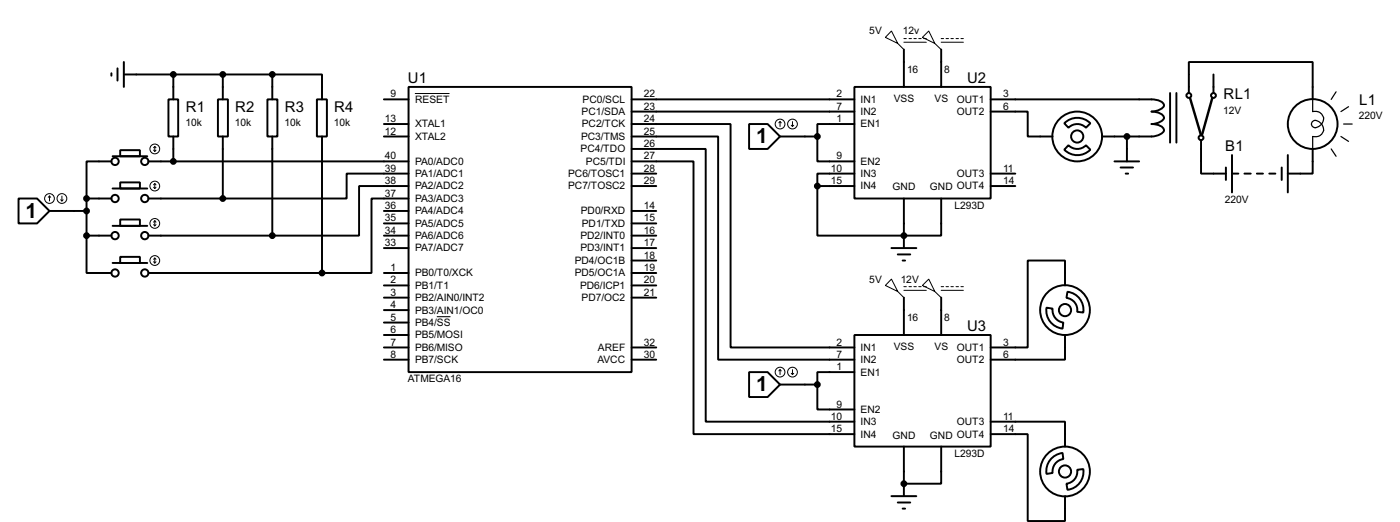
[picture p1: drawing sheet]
<svg xmlns="http://www.w3.org/2000/svg" width="287mm" height="107mm" viewBox="0 0 287 107" stroke-linecap="round" stroke-linejoin="round" font-family="sans-serif">
<g fill="none" stroke="#000" stroke-width=".4">
<path d="M22.9 15v.5M24.1 14v2.5M25.4 15.3h30.5M25.4 12.7v5.1M35.6 15.3v5.1M45.7 15.3v5.1M55.9 15.3h10.2v5.1M55.9 15.3v5.1M83.8 17.8h45.8v58.4h-45.8zM175.3 17.8h27.9v22.9h-27.9zM185.4 10.2v7.6M193.1 10.2v7.6"/>
<path d="M240 19.1v10.1M241.3 19.1v10.1M243.9 19.1v-6.4h25.4v7.7M248.9 15.3v3.8M22.9 33.1h-5.1v7.6M23.1 32h7.1M23.1 38.6h7.1M24.7 30.8h4v1.2h-4zM24.7 37.4h4v1.2h-4zM30.5 33.1h53.3M34.6 20.4h2v7.6h-2zM35.6 28v5.1"/>
<path d="M44.7 20.4h2.1v7.6h-2.1zM45.7 28v12.7M54.9 20.4h2v7.6h-2zM55.9 28v20.3M65 20.4h2.1v7.6h-2.1zM66.1 28v27.9M78.8 28h5M78.8 20.4h5M78.8 25.4h5M83.8 35.6h-12.7v5.1h-25.4M83.8 38.1h-10.1v10.2h-17.8M129.6 25.4h20.3v45.8h25.4"/>
<path d="M129.6 28h17.7v45.7h28M129.6 30.5h15.2v55.9h30.5M129.6 33.1h12.7v55.8h33M129.6 20.4h45.7M129.6 22.9h45.7M129.6 38.1h5M129.6 35.6h5M153.7 25.4h3.8l2.5 2.6-2.5 2.5h-3.8zM160 28h7.7M167.7 38.1v10.2h25.4v-7.6M167.7 28v5.1h7.6M167.7 38.1h7.6"/>
<path d="M175.3 35.6h-7.6v2.5M175.3 25.4h-7.6v2.6M203.2 22.9h7.6v5.1h5.1M203.2 20.4h33a2.31 2.31 0 0 1 2.6 1.2 2.68 2.68 0 0 1-2.6 1.3 2.33 2.33 0 0 1 2.6 1.3 2.68 2.68 0 0 1-2.6 1.2 2.27 2.27 0 0 1 2.6 1.3 2.68 2.68 0 0 1-2.6 1.3h-10.1M203.2 38.1h5.1M203.2 35.6h5.1M218.3 25.3a3.7 3.7 0 0 1 5.4 0l-.9 .9a2.53 2.53 0 0 0-3.6 0zM219.2 29.8a2.54 2.54 0 0 0 3.6 0l.9 .9a3.7 3.7 0 0 1-5.4 0zM228.6 33.1h5.1M229.9 34.3h2.5M230.9 35.6h.5M231.2 28v5.1"/>
<path d="M246.4 28.7v6.9h5.1M251.5 34.3v2.6M252.7 35.6h1.3M252.7 31.8v7.6M255.3 35.6h1.3M257.8 35.6h1.3M260.4 35.6h1.2M262.9 34.3v2.6M264.2 31.8v7.6M269.3 30.5v5.1h-5.1M3.8 40.7h3.8l2.6 2.5-2.6 2.6h-3.8zM10.2 43.2h7.6"/>
<path d="M17.8 48.3v7.6h5.1M17.8 40.7h5.1M17.8 48.3h5.1M17.8 40.7v7.6M23.1 46.3h7.1M23.1 53.9h7.1M24.7 45h4v1.3h-4zM24.7 52.6h4v1.3h-4zM30.5 40.7h15.2M30.5 48.3h25.4M30.5 55.9h35.6M78.8 48.3h5"/>
<path d="M78.8 55.9h5M78.8 43.2h5M78.8 58.5h5M78.8 45.8h5M78.8 50.8h5M83.8 40.7h-7.6v15.2h-10.1M129.6 48.3h5M129.6 55.9h5M129.6 43.2h5M129.6 58.5h5M129.6 45.8h5M129.6 50.8h5"/>
<path d="M129.6 53.4h5M182.9 50.8h5.1M184.2 52.1h2.5M185.2 53.4h.5M185.4 40.7v10.1M218.5 58.5v-5.1h-7.7v17.8h-7.6M219 59.8a3.7 3.7 0 0 1 3.2 4.2l-1.2-.1a2.5 2.5 0 0 0-2.2-2.9zM78.8 61h5M78.8 63.5h5M78.8 66.1h5M78.8 68.6h5M78.8 71.2h5"/>
<path d="M78.8 73.7h5M129.6 61h5M129.6 71.2h5M129.6 73.7h5M153.7 76.2h3.8l2.5 2.6-2.5 2.5h-3.8zM160 78.8h7.7M167.7 78.8v5.1h7.6M175.3 68.6h27.9v22.9h-27.9zM175.3 76.2h-7.6v2.6M185.4 61v7.6M193.1 61v7.6M214.7 63l1.2 .2a2.57 2.57 0 0 0 2.2 2.9l-.1 1.2a3.8 3.8 0 0 1-3.3-4.3z"/>
<path d="M218.5 68.6v5.1h-15.3M185.4 91.5v10.1M193.1 91.5v7.6h-7.7M203.2 86.4h15.3v5.1M203.2 88.9h7.6v17.8h7.7v-5.1M215.9 93.7l1.3-.8 .8-.1 .1 1.2a2.57 2.57 0 0 0-2.2 2.9l-1.2 .2a3.7 3.7 0 0 1 1.2-3.4zM221 96.2l1.2-.1a3.7 3.7 0 0 1-3.2 4.2l-.2-1.2a2.51 2.51 0 0 0 2.2-2.9zM182.9 101.6h5.1M184.2 102.9h2.5M185.2 104.2h.5"/>
<circle cx="243.8" cy="19.6" r=".5"/>
<circle cx="248.9" cy="19.6" r=".5"/>
<circle cx="23.6" cy="33.1" r=".75"/>
<circle cx="29.7" cy="33.1" r=".75"/>
<circle cx="220.9" cy="28" r="5.1"/>
<circle cx="220.9" cy="28" r="1.25"/>
<circle cx="246.3" cy="28.2" r=".5"/>
<circle cx="269.2" cy="25.4" r="5.1"/>
<circle cx="23.6" cy="55.9" r=".75"/>
<circle cx="23.6" cy="48.3" r=".75"/>
<circle cx="23.6" cy="40.7" r=".75"/>
<circle cx="29.7" cy="55.9" r=".75"/>
<circle cx="29.7" cy="48.3" r=".75"/>
<circle cx="29.7" cy="40.7" r=".75"/>
<circle cx="218.4" cy="63.5" r="5.1"/>
<circle cx="218.4" cy="63.5" r="1.25"/>
<circle cx="218.4" cy="96.6" r="5.1"/>
<circle cx="218.4" cy="96.6" r="1.25"/>
</g>
<g fill="#000">
<circle cx="185.4" cy="48.3" r=".2"/>
<circle cx="185.4" cy="99.1" r=".2"/>
</g>
<g fill="none" stroke="#000" stroke-width=".21">
<path d="M85.1 19.2h7.1M182.9 6.4l1.3 2.5-2.6-1.2zM184.2 8.9l1.2 1.3M185.4 7.9h.5M185.4 8.7h4.6M186.5 7.9h.5M187.5 7.9h.5M188.5 7.9h.5M189.2 7.7l1.3-1.3 1.3 2.5zM189.5 7.9h.5M191.8 8.9l1.3 1.3M193.1 7.9h.5"/>
<path d="M193.1 8.7h4.5M194.1 7.9h.5M195.1 7.9h.5M196.1 7.9h.5M197.1 7.9h.5M31.5 30.8l.3 .2M31.5 38.4l.3 .2M31.8 30v1M31.8 37.6v1M31.8 30l-.3 .3M31.8 30l.2 .3M31.8 37.6l-.3 .3"/>
<path d="M31.8 37.6l.2 .3M32 30.8l-.2 .2M32 38.4l-.2 .2M160 24.9l-.2 .3M160 24.9l.3 .3M160 24.9v1M162.3 25.7l.3 .2M162.6 24.9v1M162.8 25.7l-.2 .2M10.2 40.2l-.3 .2M10.2 40.2l.2 .2M10.2 40.2v1"/>
<path d="M12.5 40.9l.2 .3M12.7 40.2v1M13 40.9l-.3 .3M31.5 46l.3 .3M31.5 53.6l.3 .3M31.8 45.2v1.1M31.8 52.9v1M31.8 45.2l-.3 .3M31.8 45.2l.2 .3M31.8 52.9l-.3 .2M31.8 52.9l.2 .2M32 46l-.2 .3"/>
<path d="M32 53.6l-.2 .3M182.9 57.2l1.3 2.5-2.6-1.2zM184.2 59.7l1.2 1.3M185.4 58.7h.5M185.4 59.5h4.6M186.5 58.7h.5M187.5 58.7h.5M188.5 58.7h.5M189.2 58.5l1.3-1.3 1.3 2.5zM189.5 58.7h.5M191.8 59.7l1.3 1.3M193.1 58.7h.5"/>
<path d="M193.1 59.5h4.5M194.1 58.7h.5M195.1 58.7h.5M196.1 58.7h.5M197.1 58.7h.5M89.6 64.9h2.8M160 75.7v1M160 75.7l-.2 .3M160 75.7l.3 .3M162.3 76.5l.3 .2M162.6 75.7v1M162.8 76.5l-.2 .2"/>
<circle cx="31.7" cy="38.1" r="1"/>
<circle cx="31.7" cy="30.5" r="1"/>
<circle cx="160" cy="25.4" r="1"/>
<circle cx="162.5" cy="25.4" r="1"/>
<circle cx="10.1" cy="40.7" r="1"/>
<circle cx="12.7" cy="40.7" r="1"/>
<circle cx="31.7" cy="45.8" r="1"/>
<circle cx="31.7" cy="53.4" r="1"/>
<circle cx="160" cy="76.2" r="1"/>
<circle cx="162.5" cy="76.2" r="1"/>
</g>
<g fill="#000" stroke="#000" stroke-width=".4">
<circle cx="35.5" cy="15.3" r=".5"/>
<circle cx="45.7" cy="15.3" r=".5"/>
<circle cx="55.8" cy="15.3" r=".5"/>
<circle cx="35.5" cy="33.1" r=".5"/>
<circle cx="167.6" cy="28" r=".5"/>
<circle cx="167.6" cy="38.1" r=".5"/>
<circle cx="231.1" cy="28" r=".5"/>
<circle cx="17.7" cy="40.7" r=".5"/>
<circle cx="17.7" cy="43.2" r=".5"/>
<circle cx="17.7" cy="48.3" r=".5"/>
<circle cx="45.7" cy="40.7" r=".5"/>
<circle cx="55.8" cy="48.3" r=".5"/>
<circle cx="66" cy="55.9" r=".5"/>
<circle cx="185.4" cy="48.3" r=".5"/>
<circle cx="167.6" cy="78.8" r=".5"/>
<circle cx="185.4" cy="99.1" r=".5"/>
</g>
<path d="M244.1 20.1l2.3 7.6M248.7 20.1l-2.1 7.4" fill="none" stroke="#000" stroke-width=".5"/>
<path d="M274.1 18.8l-1 1.6M269.3 20.4v2.5a1.68 1.68 0 0 1 2.1 1.1 1.68 1.68 0 0 1-1.3 2.1 .8 .8 0 0 1-1.1-1 .8 .8 0 0 1 1.4-.2 1.69 1.69 0 0 1 .4 2.8l-.9 .3h-.6v2.5M273.1 30.5l1 1.5M275.1 28l1.5 1M275.6 25.4h1.8M276.6 21.9l-1.5 1" fill="none" stroke="#000" stroke-width=".25"/>
<g font-size="4.8">
<text x="155.1" y="29.3">1</text>
<text x="5.3" y="44.6">1</text>
<text x="155.1" y="80.1">1</text>
</g>
<g font-size="3.4">
<text x="83.7" y="17">U1</text>
<text x="198.4" y="17">U2</text>
<text x="38.1" y="22.9">R1</text>
<text x="48.3" y="22.9">R2</text>
<text x="58.4" y="22.9">R3</text>
<text x="68.6" y="22.9">R4</text>
<text x="251" y="20.4">RL1</text>
<text x="278.8" y="21.5">L1</text>
<text x="251.3" y="31">B1</text>
<text x="198.4" y="67.8">U3</text>
</g>
<g font-size="2.4">
<text x="178.3" y="7.1">5V</text>
<text x="185.2" y="7.1">12v</text>
<text x="186.1" y="14.8">16</text>
<text x="193.7" y="14.8">8</text>
<text x="80.1" y="19.9">9</text>
<text x="85.1" y="21.1">RESET</text>
<text x="119.3" y="23.5">PC1/SDA</text>
<text x="119.5" y="21.1">PC0/SCL</text>
<text x="132.1" y="19.9">22</text>
<text x="132.1" y="22.5">23</text>
<text x="171.6" y="19.9">2</text>
<text x="171.6" y="22.5">7</text>
<text x="176.5" y="21.1">IN1</text>
<text x="176.5" y="23.5">IN2</text>
<text x="183.3" y="21">VSS</text>
<text x="191.7" y="21">VS</text>
<text x="196.2" y="21.1">OUT1</text>
<text x="196.2" y="23.5">OUT2</text>
<text x="205.8" y="19.9">3</text>
<text x="205.8" y="22.5">6</text>
<text x="250.9" y="23.3">12V</text>
<text x="38.1" y="25.9">10k</text>
<text x="48.2" y="25.9">10k</text>
<text x="58.4" y="25.9">10k</text>
<text x="68.5" y="25.9">10k</text>
<text x="79" y="27.5">12</text>
<text x="79" y="25">13</text>
<text x="85.1" y="28.7">XTAL2</text>
<text x="85.1" y="26.1">XTAL1</text>
<text x="119.2" y="28.7">PC3/TMS</text>
<text x="119.3" y="26.1">PC2/TCK</text>
<text x="132.1" y="25">24</text>
<text x="132.1" y="27.5">25</text>
<text x="171.6" y="25">1</text>
<text x="176.5" y="26.1">EN1</text>
<text x="278.8" y="24.4">220V</text>
<text x="79" y="35.2">39</text>
<text x="79" y="32.6">40</text>
<text x="85.1" y="33.8">PA0/ADC0</text>
<text x="119.1" y="31.2">PC4/TDO</text>
<text x="120.2" y="33.8">PC5/TDI</text>
<text x="132.1" y="30.1">26</text>
<text x="132.1" y="32.6">27</text>
<text x="132.1" y="35.2">28</text>
<text x="170.4" y="35.2">10</text>
<text x="171.6" y="32.6">9</text>
<text x="176.5" y="33.8">EN2</text>
<text x="205.8" y="35.2">11</text>
<text x="79" y="40.2">37</text>
<text x="79" y="37.7">38</text>
<text x="85.1" y="41.4">PA3/ADC3</text>
<text x="85.1" y="38.8">PA2/ADC2</text>
<text x="85.1" y="36.3">PA1/ADC1</text>
<text x="116.5" y="36.3">PC6/TOSC1</text>
<text x="116.5" y="38.8">PC7/TOSC2</text>
<text x="132.1" y="37.7">29</text>
<text x="170.4" y="37.7">15</text>
<text x="176.5" y="36.3">IN3</text>
<text x="176.5" y="38.8">IN4</text>
<text x="183.1" y="39">GND</text>
<text x="190.7" y="39">GND OUT4</text>
<text x="196.2" y="36.3">OUT3</text>
<text x="205.8" y="37.7">14</text>
<text x="251.3" y="41.5">220V</text>
<text x="79" y="47.9">34</text>
<text x="79" y="45.4">35</text>
<text x="79" y="42.8">36</text>
<text x="85.1" y="46.5">PA5/ADC5</text>
<text x="85.1" y="43.9">PA4/ADC4</text>
<text x="119.1" y="43.9">PD0/RXD</text>
<text x="119.3" y="46.5">PD1/TXD</text>
<text x="132.1" y="42.8">14</text>
<text x="132.1" y="45.4">15</text>
<text x="132.1" y="47.9">16</text>
<text x="195.8" y="42.8">L293D</text>
<text x="79" y="50.4">33</text>
<text x="85.1" y="51.5">PA7/ADC7</text>
<text x="85.1" y="48.9">PA6/ADC6</text>
<text x="119" y="48.9">PD2/INT0</text>
<text x="119" y="51.5">PD3/INT1</text>
<text x="132.1" y="50.4">17</text>
<text x="132.1" y="53">18</text>
<text x="80.1" y="55.5">1</text>
<text x="80.1" y="58.1">2</text>
<text x="85.1" y="56.6">PB0/T0/XCK</text>
<text x="85.1" y="59.2">PB1/T1</text>
<text x="117.9" y="54.1">PD4/OC1B</text>
<text x="117.9" y="56.6">PD5/OC1A</text>
<text x="119" y="59.2">PD6/ICP1</text>
<text x="132.1" y="55.5">19</text>
<text x="132.1" y="58.1">20</text>
<text x="178.3" y="57.9">5V</text>
<text x="184.8" y="57.9">12V</text>
<text x="80.1" y="60.6">3</text>
<text x="80.1" y="63.1">4</text>
<text x="80.1" y="65.7">5</text>
<text x="85.1" y="61.7">PB2/AIN0/INT2</text>
<text x="85.1" y="64.2">PB3/AIN1/OC0</text>
<text x="119.3" y="61.7">PD7/OC2</text>
<text x="132.1" y="60.6">21</text>
<text x="186.1" y="65.7">16</text>
<text x="193.7" y="65.7">8</text>
<text x="80.1" y="68.2">6</text>
<text x="80.1" y="70.8">7</text>
<text x="85.1" y="66.8">PB4/SS</text>
<text x="85.1" y="69.3">PB5/MOSI</text>
<text x="85.1" y="71.9">PB6/MISO</text>
<text x="122.6" y="71.9">AREF</text>
<text x="132.1" y="70.8">32</text>
<text x="171.6" y="70.8">2</text>
<text x="176.5" y="71.9">IN1</text>
<text x="183.3" y="71.8">VSS</text>
<text x="191.7" y="71.8">VS</text>
<text x="196.2" y="71.9">OUT1</text>
<text x="205.8" y="70.8">3</text>
<text x="80.1" y="73.3">8</text>
<text x="85.1" y="74.4">PB7/SCK</text>
<text x="122.5" y="74.4">AVCC</text>
<text x="132.1" y="73.3">30</text>
<text x="171.6" y="73.3">7</text>
<text x="171.6" y="75.8">1</text>
<text x="176.5" y="74.4">IN2</text>
<text x="176.5" y="76.9">EN1</text>
<text x="196.2" y="74.4">OUT2</text>
<text x="205.8" y="73.3">6</text>
<text x="83.6" y="78.3">ATMEGA16</text>
<text x="171.6" y="83.5">9</text>
<text x="170.4" y="86">10</text>
<text x="170.4" y="88.5">15</text>
<text x="176.5" y="87.1">IN3</text>
<text x="176.5" y="89.6">IN4</text>
<text x="176.5" y="84.6">EN2</text>
<text x="183.1" y="89.8">GND</text>
<text x="190.7" y="89.8">GND OUT4</text>
<text x="196.2" y="87.1">OUT3</text>
<text x="205.8" y="86">11</text>
<text x="205.8" y="88.5">14</text>
<text x="195.8" y="93.6">L293D</text>
</g>
</svg>
